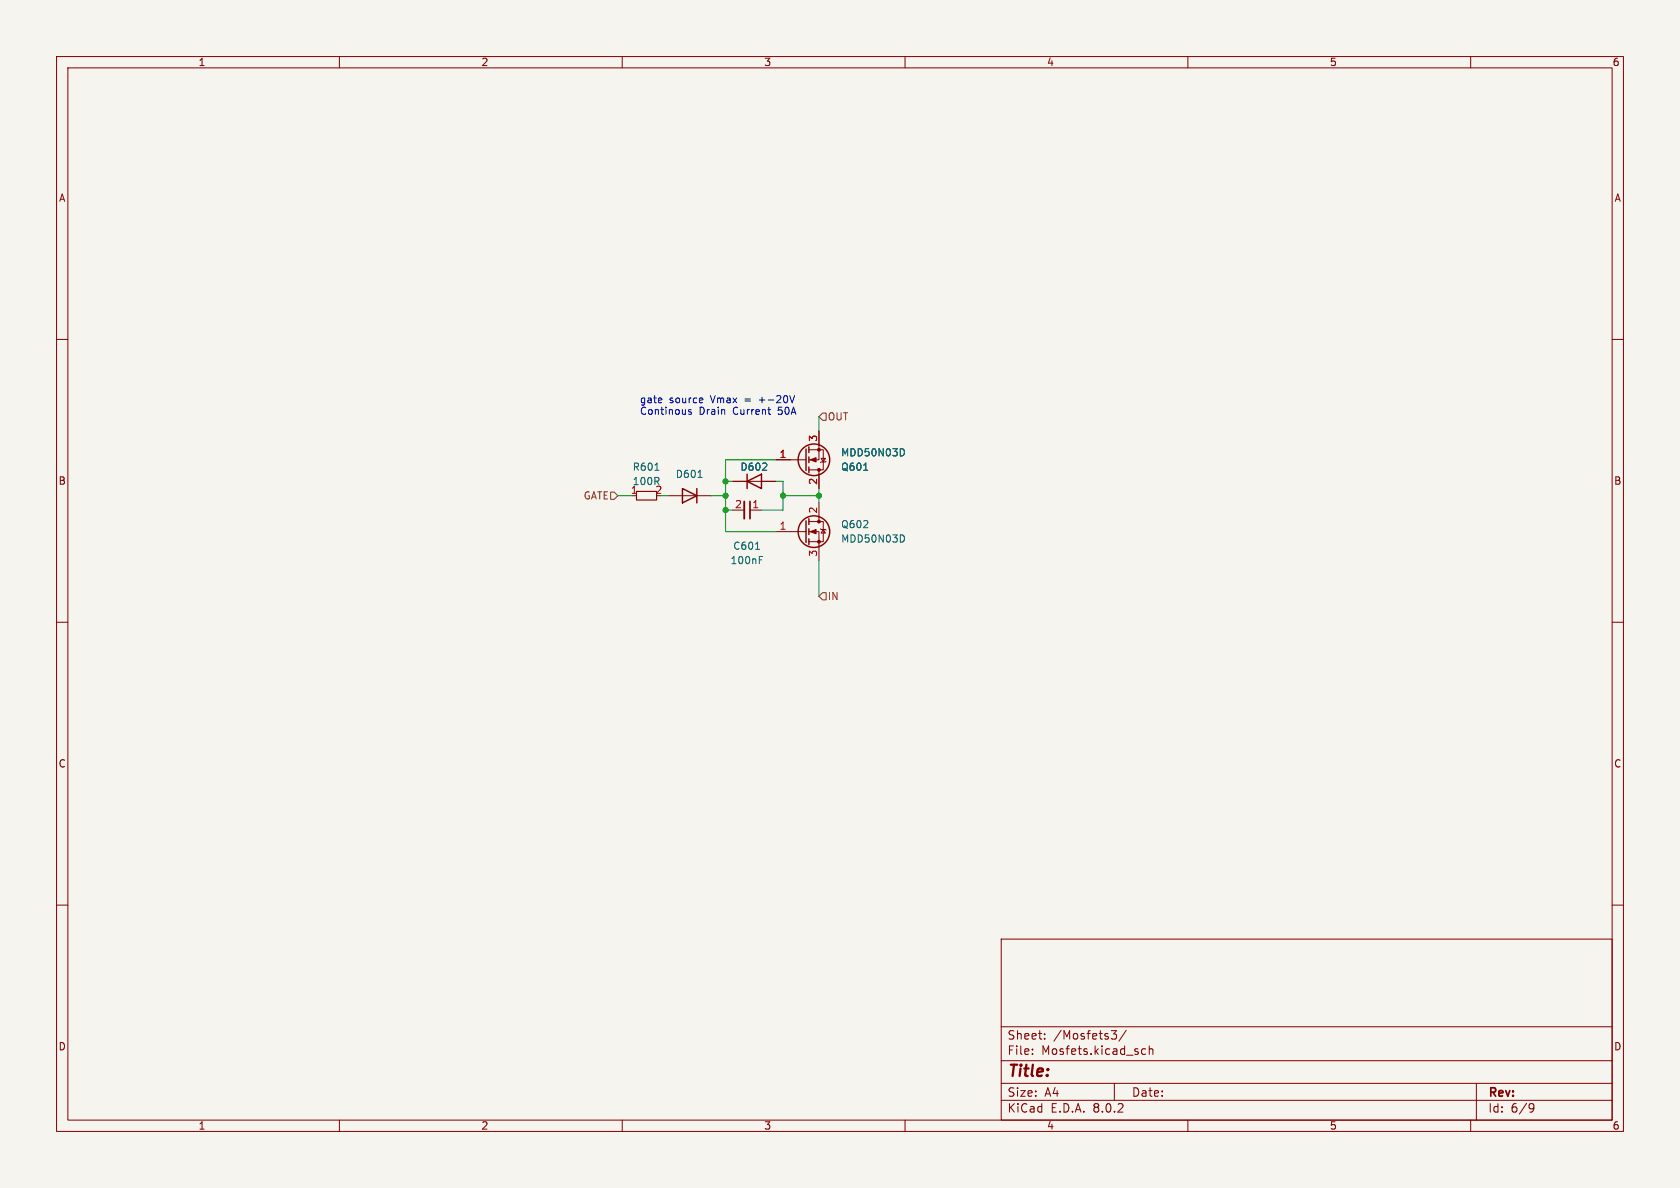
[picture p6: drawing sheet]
<svg xmlns="http://www.w3.org/2000/svg" width="297mm" height="210mm" viewBox="0 0 297 210" stroke-linecap="round" stroke-linejoin="round" font-family="sans-serif">
<path d="M0 0h297v210h-297z" fill="#f5f4ef" stroke="#f5f4ef" stroke-width=".18"/>
<g fill="none" stroke="#840000" stroke-width=".18">
<path d="M10 10h277v190h-277zM12 12h273v186h-273zM60 10v2M110 10v2M160 10v2M210 10v2M260 10v2M10 60h2M285 60h2M143 79.5h2.5v3.6h-2.5M144.8 76.2v5.1h-1.8M118.1 87.6h7.6"/>
<path d="M129.5 85.1h7.7M129.5 90.2h2.1M132.6 90.2h2M137.2 81.3h5.3M137.2 94h5.3M143 94h1.8v5.1M143 92.2h2.5v3.6h-2.5M144.8 83.1v3.3M144.8 88.9v3.3M145 93.5l.2 .1h.7l.1 .1M145.2 81h.7l-.4 .7zM145.5 93.6l.4 .6h-.7z"/>
<path d="M146 81.5l-.1 .2h-.7l-.2 .1M10 110h2M285 110h2M10 160h2M285 160h2M177 166h108v32h-108zM60 198v2M110 198v2M160 198v2M177 194.5h108M177 191.5h108M177 187.5h108"/>
<path d="M177 181.5h108M182.5 186.3v.1M182.5 185.5v.1M184.7 183.6v.1M184.7 182.8v.1M196.5 182.2h.9l-.5 .6 .4 .1v.7l-.2 .1-.6-.1M197 191.5v3M199.1 182.1l-1.3 2M201.8 186.1l.3 .3 .4-.1M202.5 185.5l-.4-.1-.3 .3M203.2 185.5l.2-.1 .3 .1 .1 .9M203.2 184.9v1.5"/>
<path d="M210 198v2M260 198v2M261 191.5v6.5M270.6 195.1l.5 .1a.99 .99 0 0 1-.4 1.4h-.2M271.2 195.7l-.3 .3h-.3"/>
</g>
<g fill="none" stroke="#840000" stroke-width=".25">
<path d="M142.5 79.4v3.8M143 79v1M120.6 86.4l2.6 1.2-2.6 1.3zM123.2 86.4v2.5M132.1 85.1l2.5-1.3v2.6zM132.1 83.8v2.6M142.5 92.1v3.8M143 80.8v1M143 82.6v1M143 91.7v1M143 93.5v1M143 95.3v1"/>
<circle cx="143.9" cy="81.3" r="2.79"/>
<circle cx="143.9" cy="94" r="2.79"/>
</g>
<path d="M131.6 88.6v3.1" fill="none" stroke="#840000" stroke-width=".33"/>
<path d="M132.6 88.6v3.1" fill="none" stroke="#840000" stroke-width=".3"/>
<path d="M159.6 79.4l.3 .5-.3 .6M115.8 83.1h.7M123.4 84.4h.7M133.6 97.1h.7M134.2 99h.5M134.2 98.4h.6M152.7 83.1h.7M159.6 94.6l.3 .5-.3 .7" fill="none" stroke="#006464" stroke-width=".18"/>
<g fill="#840000" stroke="#840000" stroke-width=".18">
<path d="M143.3 81.3l1-.4v.8z"/>
<path d="M143.3 94l1-.4v.8z"/>
<circle cx="144.8" cy="79.5" r=".25"/>
<circle cx="144.8" cy="83.1" r=".25"/>
<circle cx="144.8" cy="95.8" r=".25"/>
<circle cx="144.8" cy="92.2" r=".25"/>
</g>
<path d="M112.5 86.9h3.6v1.5h-3.6z" fill="none" stroke="#840000" stroke-width=".2"/>
<path d="M145.4 73h.6v1.3h-.6l-.6-.6zM107.9 87h.7l.6 .6-.6 .7h-.7zM145.4 104.8h.6v1.2h-.6l-.6-.6z" fill="none" stroke="#725600" stroke-width=".18"/>
<path d="M122.2 72.5l-.3-.1-.2 .2 .1 .2 .4 .1v.3h-.5M124.1 70.4l.2 .3-.6 .1M124.2 71.1l-.1 .1M135.7 72.4h.5M136.1 73.2h.1M139.6 69.9l.4 1.3 .5-1.3" fill="none" stroke="#0000c2" stroke-width=".18"/>
<path d="M144.8 73.7v2.5M109.2 87.6h2.6M116.8 87.6h1.3M125.7 87.6h2.6M128.3 85.1h1.2M128.3 90.2h1.2M137.2 85.1h1.2v5.1h-3.8M137.2 81.3h-8.9v12.7h8.9M138.4 87.6h6.4M144.8 86.4v2.5M144.8 99.1v6.3" fill="none" stroke="#009600" stroke-width=".18"/>
<g fill="#009600" stroke="#009600" stroke-width=".18">
<circle cx="128.3" cy="90.2" r=".46"/>
<circle cx="144.8" cy="87.6" r=".46"/>
<circle cx="128.3" cy="85.1" r=".46"/>
<circle cx="138.4" cy="87.6" r=".46"/>
<circle cx="128.3" cy="87.6" r=".46"/>
</g>
<text font-size="2.8" fill="#840000" x="178" y="190.9">Title:</text>
<g font-size="2.1" fill="#840000">
<text x="178" y="184">Sheet:</text>
<text x="186.2" y="184">/Mosfets3/</text>
<text x="178" y="186.7">File:</text>
<text x="184.1" y="186.7">Mosfets.kicad_sch</text>
<text x="178" y="196.9">KiCad</text>
<text x="178" y="194.1">Size:</text>
<text x="184.7" y="194.1">A4</text>
<text x="185.7" y="196.9">E.D.A.</text>
<text x="193.3" y="196.9">8.0.2</text>
<text x="200" y="194.1">Date:</text>
<text x="263" y="194.3">Rev:</text>
<text x="263" y="196.9">Id:</text>
<text x="267.1" y="196.9">6/9</text>
</g>
<g font-size="1.8" fill="#840000">
<text x="35" y="11.9">1</text>
<text x="85" y="11.9">2</text>
<text x="135" y="11.9">3</text>
<text x="185" y="11.9">4</text>
<text x="235" y="11.9">5</text>
<text x="285" y="11.9">6</text>
<text x="10.3" y="35.9">A</text>
<text x="285.3" y="35.9">A</text>
<text x="10.3" y="85.9">B</text>
<text x="285.3" y="85.9">B</text>
<text x="10.3" y="135.9">C</text>
<text x="285.3" y="135.9">C</text>
<text x="10.3" y="185.9">D</text>
<text x="285.3" y="185.9">D</text>
<text x="35" y="199.9">1</text>
<text x="85" y="199.9">2</text>
<text x="135" y="199.9">3</text>
<text x="185" y="199.9">4</text>
<text x="235" y="199.9">5</text>
<text x="285" y="199.9">6</text>
</g>
<g font-size="1.8" fill="#0000c2">
<text x="113" y="71.4">gate</text>
<text x="118.3" y="71.4">source</text>
<text x="125.8" y="71.4">Vmax</text>
<text x="131.9" y="71.4">=</text>
<text x="134.6" y="71.4">+-20V</text>
<text x="113" y="73.4">Continous</text>
<text x="123.6" y="73.4">Drain</text>
<text x="129.7" y="73.4">Current</text>
<text x="137.8" y="73.4">50A</text>
</g>
<g font-size="1.8" fill="#725600">
<text x="146.2" y="74.5">OUT</text>
<text x="103.1" y="88.5">GATE</text>
<text x="146.2" y="106.3">IN</text>
</g>
<g font-size="1.8" fill="#006464">
<text x="111.7" y="83.4">R601</text>
<text x="130.8" y="83.4">D602</text>
<text x="148.6" y="80.9">MDD50N03D</text>
<text x="148.6" y="83.4">Q601</text>
<text x="111.7" y="86">100R</text>
<text x="119.4" y="84.7">D601</text>
<text x="148.6" y="93.6">Q602</text>
<text x="129" y="99.9">100nF</text>
<text x="129.5" y="97.4">C601</text>
<text x="148.6" y="96.1">MDD50N03D</text>
</g>
<g font-size="1.8" fill="#a90000">
<text x="137.7" y="81">1</text>
<text x="144.5" y="78.2" transform="rotate(-90 144.5 78.2)">3</text>
<text x="111.4" y="87.4">1</text>
<text x="115.8" y="87.4">2</text>
<text x="129.8" y="89.9">2</text>
<text x="132.9" y="89.9">1</text>
<text x="144.5" y="85.8" transform="rotate(-90 144.5 85.8)">2</text>
<text x="137.7" y="93.7">1</text>
<text x="144.5" y="90.9" transform="rotate(-90 144.5 90.9)">2</text>
<text x="144.5" y="98.5" transform="rotate(-90 144.5 98.5)">3</text>
</g>
</svg>
